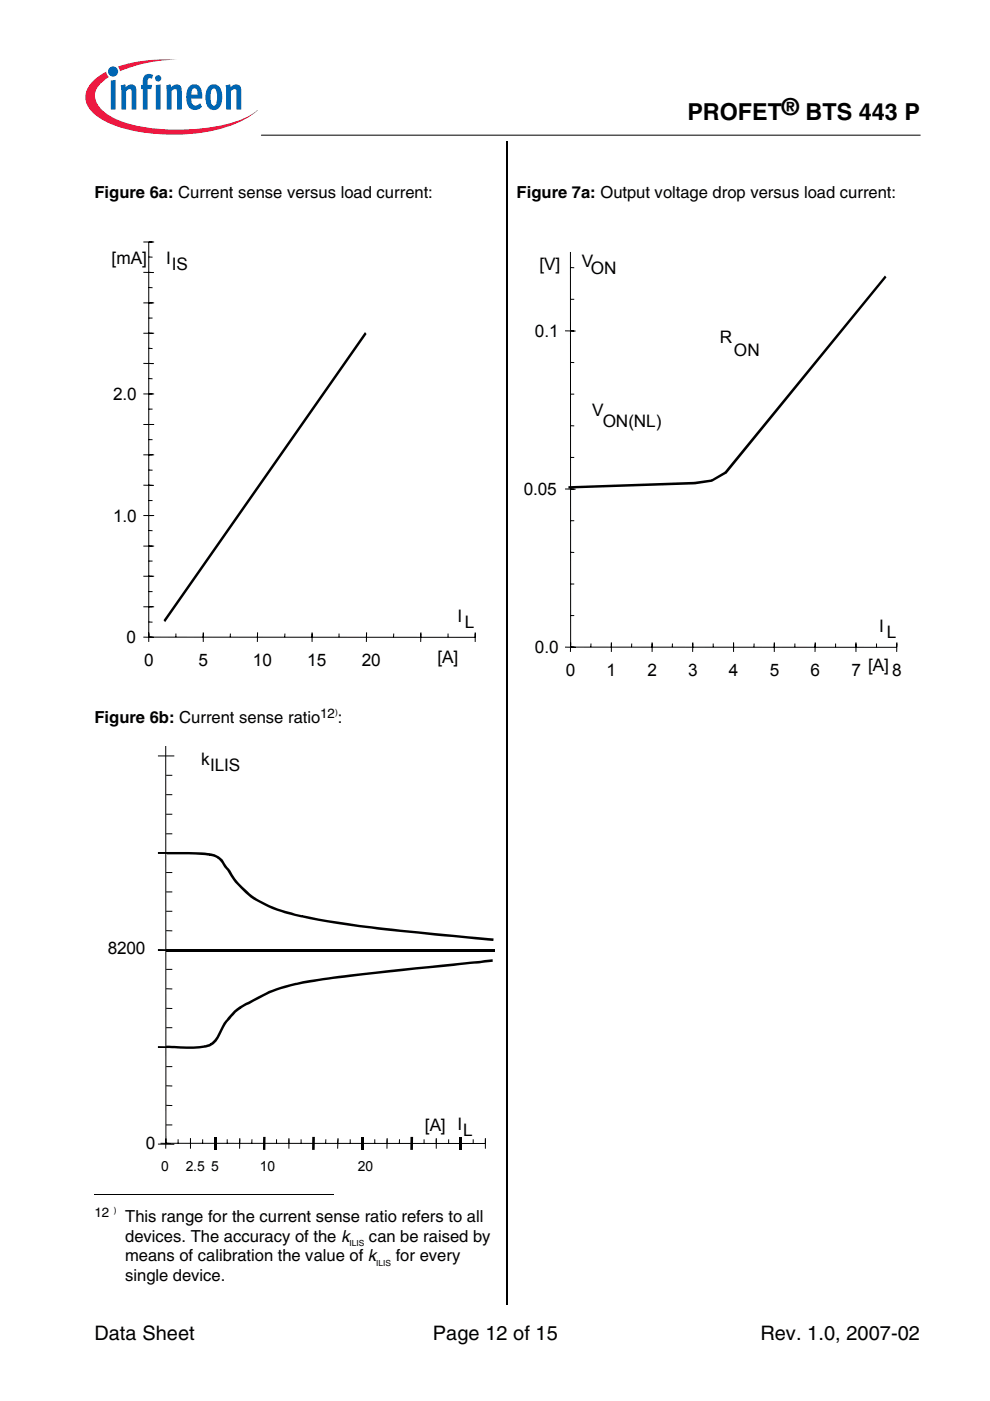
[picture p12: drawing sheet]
<svg xmlns="http://www.w3.org/2000/svg" width="210mm" height="297mm" viewBox="0 0 210 297" stroke-linecap="round" stroke-linejoin="round" font-family="sans-serif">
<circle cx="24" cy="15.2" r="1.07" fill="#0066b3"/>
<g fill="#ed1941">
<path d="M25 14.1l.8-.2a32.2 32.2 0 0 1 11.8-1.2 31.7 31.7 0 0 0-11.6 2.1l-.6 .3z"/>
<path d="M19.5 17.4a11 11 0 0 1 3-2.2l.2 .6 .4 .5a4.9 4.9 0 0 0-3 4.2 6.2 6.2 0 0 0 3.8 4.4 31.6 31.6 0 0 0 15.3 2.6 31.4 31.4 0 0 0 13.8-3l1.6-1.2a19.5 19.5 0 0 1-10.2 4.6 41.6 41.6 0 0 1-20.2-1.3 10 10 0 0 1-5.7-4.3 4.2 4.2 0 0 1 1-4.9z"/>
</g>
<g fill="#0066b3">
<path d="M23.5 17.1l1-.2v6.3h-1z"/>
<path d="M25.6 18.1l.9-.2 .2 .6a1.2 1.2 0 0 1 1.4-.6 1.2 1.2 0 0 1 .8 1.3v4h-1v-4a.41 .41 0 0 0-.7-.3l-.5 .5v3.8h-1z"/>
<path d="M30.8 15.9l.7-.2 .8 .1 .2 .1-.3 .8-.1-.1a.47 .47 0 0 0-.7 .3l-.1 1.1h1l-.2 .9h-.8v4.3h-1v-4.3h-.4v-.9h.4v-.7a1.74 1.74 0 0 1 .5-1.4z"/>
<path d="M35.2 18.1l1-.2 .1 .6a1.2 1.2 0 0 1 1.4-.6 1.2 1.2 0 0 1 .8 1.3v4h-1v-4a.41 .41 0 0 0-.6-.3l-.5 .5v3.8h-1.1z"/>
<path d="M47.8 18.1l1-.2 .1 .6a1.2 1.2 0 0 1 1.4-.6 1.2 1.2 0 0 1 .9 1.3v4h-1l-.1-4a.41 .41 0 0 0-.6-.3l-.5 .5v3.8h-1z"/>
<path d="M32.9 16.6a.67 .67 0 0 1 1.3 0 .67 .67 0 0 1-1.3 0zM33 18l1.1-.1v5.3h-1.1z"/>
<path d="M40.2 18.2a1.57 1.57 0 0 1 1.7-.2 1.57 1.57 0 0 1 .9 1.5l.1 1.4h-2.3a1.07 1.07 0 0 0 .2 1.1 1.07 1.07 0 0 0 1.1 .3l.5-.4 .4 .7a1.85 1.85 0 0 1-2.1 .6 1.85 1.85 0 0 1-1.2-1.9l.1-1.7 .2-.7zM40.8 18.9l-.2 1.2h1.3l-.1-.8a.57 .57 0 0 0-.3-.5 .57 .57 0 0 0-.7 .1z"/>
<path d="M44.4 18.2a1.74 1.74 0 0 1 1.9 0 1.74 1.74 0 0 1 .8 1.7v1.2a1.93 1.93 0 0 1-2.3 2.2 2.88 2.88 0 0 1-1.2-3.3 2.74 2.74 0 0 1 .8-1.8zM45 18.9a4.2 4.2 0 0 0 0 3.4l.3 .1a1.51 1.51 0 0 0 .7-1.8v-.4a1.16 1.16 0 0 0-.7-1.4z"/>
</g>
<g fill="none" stroke="#000" stroke-width=".21">
<path d="M55.4 28.7h139.7M30.4 51.3h2.3M30.4 57.7l2.2 .1M31.5 51.3v84.8M31.5 57.7l.8 .1M31.5 54.5h.8M120.9 53.4l.1 83.8M120.9 56.7l.9 .1M30.4 70.7h2.3M30.4 64.2h2.3M30.4 77l2.2 .1M31.5 77l.8 .1"/>
<path d="M31.5 73.8l.8 .1M31.5 67.4h.8M31.5 61h.8M119.8 70.1l2.2 .1M120.9 76.8l.9 .1M120.9 70.1l.9 .1M120.9 63.5h.9M30.4 96.4h2.3M30.4 90h2.3M30.4 83.5h2.3M31.5 99.7h.8M31.5 93.2h.8"/>
<path d="M31.5 86.7h.8M31.5 80.3h.8M120.9 97h.9M120.9 90.3h.9M120.9 83.6h.9M30.4 115.8h2.3M30.4 109.3h2.3M30.4 102.9h2.2M31.5 119h.8M31.5 112.5h.8M31.5 106.1h.8M31.5 102.9h.8"/>
<path d="M119.8 103.7h2.2M120.9 117.1h.9M120.9 110.4h.9M120.9 103.7h.9M30.4 128.7h2.3M30.4 122.2h2.3M30.4 135.1h2.2M31.5 131.9h.8M31.5 125.4h.8M32.3 135.1h-.8h69.3M37.3 134.3v.8M43.1 134.1v2"/>
<path d="M48.9 134.3l-.1 .8M54.6 134.3v.8M54.6 134.1v2M60.4 134.3v.8M66.2 134.1v2M71.9 134.3v.8M77.7 134.3v.8M77.7 134.1v2M83.5 134.3l-.1 .8M89.2 134.3v.8M89.2 134.1v2M95 134.3v.8"/>
<path d="M100.8 134.1v2M119.8 137.2h2.2M120.9 137.2h.9M120.9 130.5h.9M120.9 123.8h.9M120.9 137.2h69.2M121 136.4l-.1 .8M121 136.2l-.1 2M125.3 136.4v.8M129.6 136.2v2M133.9 136.4v.8M138.3 136.2v2"/>
<path d="M142.6 136.4l-.1 .8M146.9 136.4v.8M146.9 136.2v2M151.2 136.4v.8M155.5 136.2v2M159.9 136.4v.8M164.2 136.2v2M168.5 136.4v.8M172.8 136.4v.8M172.8 136.2v2M177.2 136.4v.8M181.5 136.2v2"/>
<path d="M185.8 136.4v.8M190.2 136.4l-.1 .8M190.2 136.2l-.1 2M35.1 158.3l.1 84.1M33.5 160.3h3.5M35.2 176.8h1.3M35.2 172.6h1.3M35.2 168.5h1.3M35.2 164.4h1.3M33.5 180.8h3.5M35.2 197.3l1.3 .1M35.2 193.2h1.3"/>
<path d="M35.2 189.1h1.3M35.2 185h1.3M33.5 201.4l3.5 .1h-3.5M35.2 217.9h1.3M35.2 213.8h1.3M35.2 209.6l1.3 .1M35.2 205.5h1.3M33.5 222h3.5M35.2 238.5h1.3M35.2 234.4h1.3M35.2 230.2l1.3 .1M35.2 226.1h1.3"/>
<path d="M20 253.2h50.8M33.5 242.6h3.5M34 242.4h2.2M35.1 242.4h.8M35.1 242.4h67.8M35.2 241.6l-.1 .8M35.2 241.3l-.1 2.2M37.8 241.6v.8M40.4 241.3v2.2M43 241.6v.8M45.6 241.6v.8M48.2 241.6v.8"/>
<path d="M50.8 241.6v.8M50.8 241.3v2.2M53.4 241.6v.8M56 241.6v.8M58.6 241.6v.8M61.3 241.3v2.2M63.8 241.6v.8M66.5 241.6v.8M69.1 241.6l-.1 .8M71.7 241.6l-.1 .8M71.7 241.3l-.1 2.2M74.3 241.6v.8"/>
<path d="M76.8 241.6v.8M79.5 241.6v.8M82.1 241.6l-.1 .8M82.1 241.3l-.1 2.2M84.7 241.6v.8M87.3 241.6l-.1 .8M89.9 241.6v.8M92.5 241.3v2.2M95.1 241.6v.8M97.7 241.6v.8M100.3 241.6v.8M102.9 241.3v2.2"/>
</g>
<path d="M120.5 103.1l26.8-.9v.2v-.2l3.6-.6v.3l-.1-.2 2.9-1.7 .1 .2-.2-.2 34-41.6 .4 .4-34 41.7-3 1.7-3.6 .5-26.9 .9zM77.4 70.4l.3 .4-42.7 61.1-.3-.4zM35.4 180.6h.3a51.7 51.7 0 0 1 8.8 .3 4.1 4.1 0 0 1 3.4 2.5l.7 .8a17.2 17.2 0 0 0 5.6 6.2l-.2 .1 .1-.2a30.2 30.2 0 0 0 10 3.8v.2v-.3a306.4 306.4 0 0 0 33.5 4.3l7 .7v.5l-2.4-.2a474.9 474.9 0 0 1-34.7-4.1l-3.4-.7a25.4 25.4 0 0 1-12.1-5.1l-2.2-2.3-2.7-4.1-1.1-1.1 .2-.1-.1 .2-1.2-.5 .1-.2-.1 .2-.5-.1 .1-.3v.3l-3.1-.2-6-.1zM35.2 201.2h69.7v.5h-69.7zM35.2 221.7h.7a39.7 39.7 0 0 0 7.6-.1v.3l-.1-.2 1.3-.6 .1 .3-.2-.2a6.2 6.2 0 0 0 2.4-3.6l.9-1.3a10.3 10.3 0 0 1 4.8-3.9 37.4 37.4 0 0 1 15.8-5.1l14-1.6 21.9-2.3 .1 .5-5.9 .6a516.4 516.4 0 0 0-34.4 4.1l-1.3 .3v-.3v.2a29.6 29.6 0 0 0-10 4.1l-1.8 1-.1-.3 .1 .2-1.1 .9-1.8 2-.2-.2 .2 .2-.8 1.3a7.6 7.6 0 0 1-2.4 3.6l-.1 .1a15.3 15.3 0 0 1-7.3 .6l-2.4-.1zM45.3 241h.5v2.8h-.5zM55.8 241h.5v2.8h-.5zM66.2 241h.6l-.1 2.8h-.5zM76.6 241h.5v2.8h-.5zM87 241h.6l-.1 2.8h-.5zM97.5 241h.5v2.8h-.5z" fill="#000"/>
<path d="M107.5 30v246.7" fill="none" stroke="#000" stroke-width=".25"/>
<text font-size="5" x="145.8" y="25.5">PROFET® BTS 443 P</text>
<g font-size="4.2">
<text x="20" y="284.1">Data Sheet</text>
<text x="91.8" y="284.1">Page 12 of 15</text>
<text x="161.2" y="284.1">Rev. 1.0, 2007-02</text>
</g>
<g font-size="3.7">
<text x="23.7" y="56">[mA]</text>
<text x="35.3" y="56">I</text>
<text x="36.4" y="57.2">IS</text>
<text x="114.4" y="57.2">[V]</text>
<text x="123.4" y="56.5">V</text>
<text x="125.3" y="58">ON</text>
<text x="113.4" y="71.4">0.1</text>
<text x="152.7" y="72.7">R</text>
<text x="155.6" y="75.5">ON</text>
<text x="24" y="84.8">2.0</text>
<text x="125.6" y="88.1">V</text>
<text x="127.8" y="90.6">ON(NL)</text>
<text x="111" y="105">0.05</text>
<text x="24" y="110.6">1.0</text>
<text x="97" y="131.8">I</text>
<text x="26.8" y="136.3">0</text>
<text x="98.6" y="133.1">L</text>
<text x="186.4" y="133.9">I</text>
<text x="188" y="135.2">L</text>
<text x="30.6" y="141.2">0</text>
<text x="42.1" y="141.2">5</text>
<text x="53.6" y="141.2">10</text>
<text x="65.1" y="141.2">15</text>
<text x="76.7" y="141.2">20</text>
<text x="92.8" y="140.6">[A]</text>
<text x="113.4" y="138.4">0.0</text>
<text x="120" y="143.3">0</text>
<text x="128.6" y="143.3">1</text>
<text x="137.3" y="143.3">2</text>
<text x="145.9" y="143.3">3</text>
<text x="154.6" y="143.3">4</text>
<text x="163.2" y="143.3">5</text>
<text x="171.9" y="143.3">6</text>
<text x="180.5" y="143.3">7</text>
<text x="184.1" y="142.2">[A]</text>
<text x="189.2" y="143.3">8</text>
<text x="42.6" y="162.2">k</text>
<text x="44.5" y="163.5">ILIS</text>
<text x="22.9" y="202.4">8200</text>
<text x="90.1" y="239.9">[A] IL</text>
<text x="30.9" y="243.7">0</text>
</g>
<g font-size="3.5">
<text x="20" y="41.9">Figure 6a: Current sense versus load current:</text>
<text x="109.5" y="41.9">Figure 7a: Output voltage drop versus load current:</text>
<text x="20" y="153.3">Figure 6b: Current sense ratio</text>
<text x="71.6" y="153.3">:</text>
<text x="26.5" y="259">This range for the current sense ratio refers to all</text>
<text x="26.5" y="263.2">devices. The accuracy of the k</text>
<text x="78.2" y="263.2">can be raised by</text>
<text x="26.5" y="267.5">means of calibration the value of k</text>
<text x="83.9" y="267.5">for every</text>
<text x="26.5" y="271.7">single device.</text>
</g>
<g font-size="2.9">
<text x="34.2" y="248.4">0</text>
<text x="39.4" y="248.4">2.5</text>
<text x="44.8" y="248.4">5</text>
<text x="55.1" y="248.4">10</text>
<text x="75.9" y="248.4">20</text>
</g>
<g font-size="2.8">
<text x="67.9" y="152.3">12</text>
<text x="20" y="257.9">12</text>
</g>
<g font-size="1.8">
<text x="71" y="151.6">)</text>
<text x="24.1" y="257.2">)</text>
<text x="74.1" y="264.1">ILIS</text>
<text x="79.8" y="268.4">ILIS</text>
</g>
</svg>
